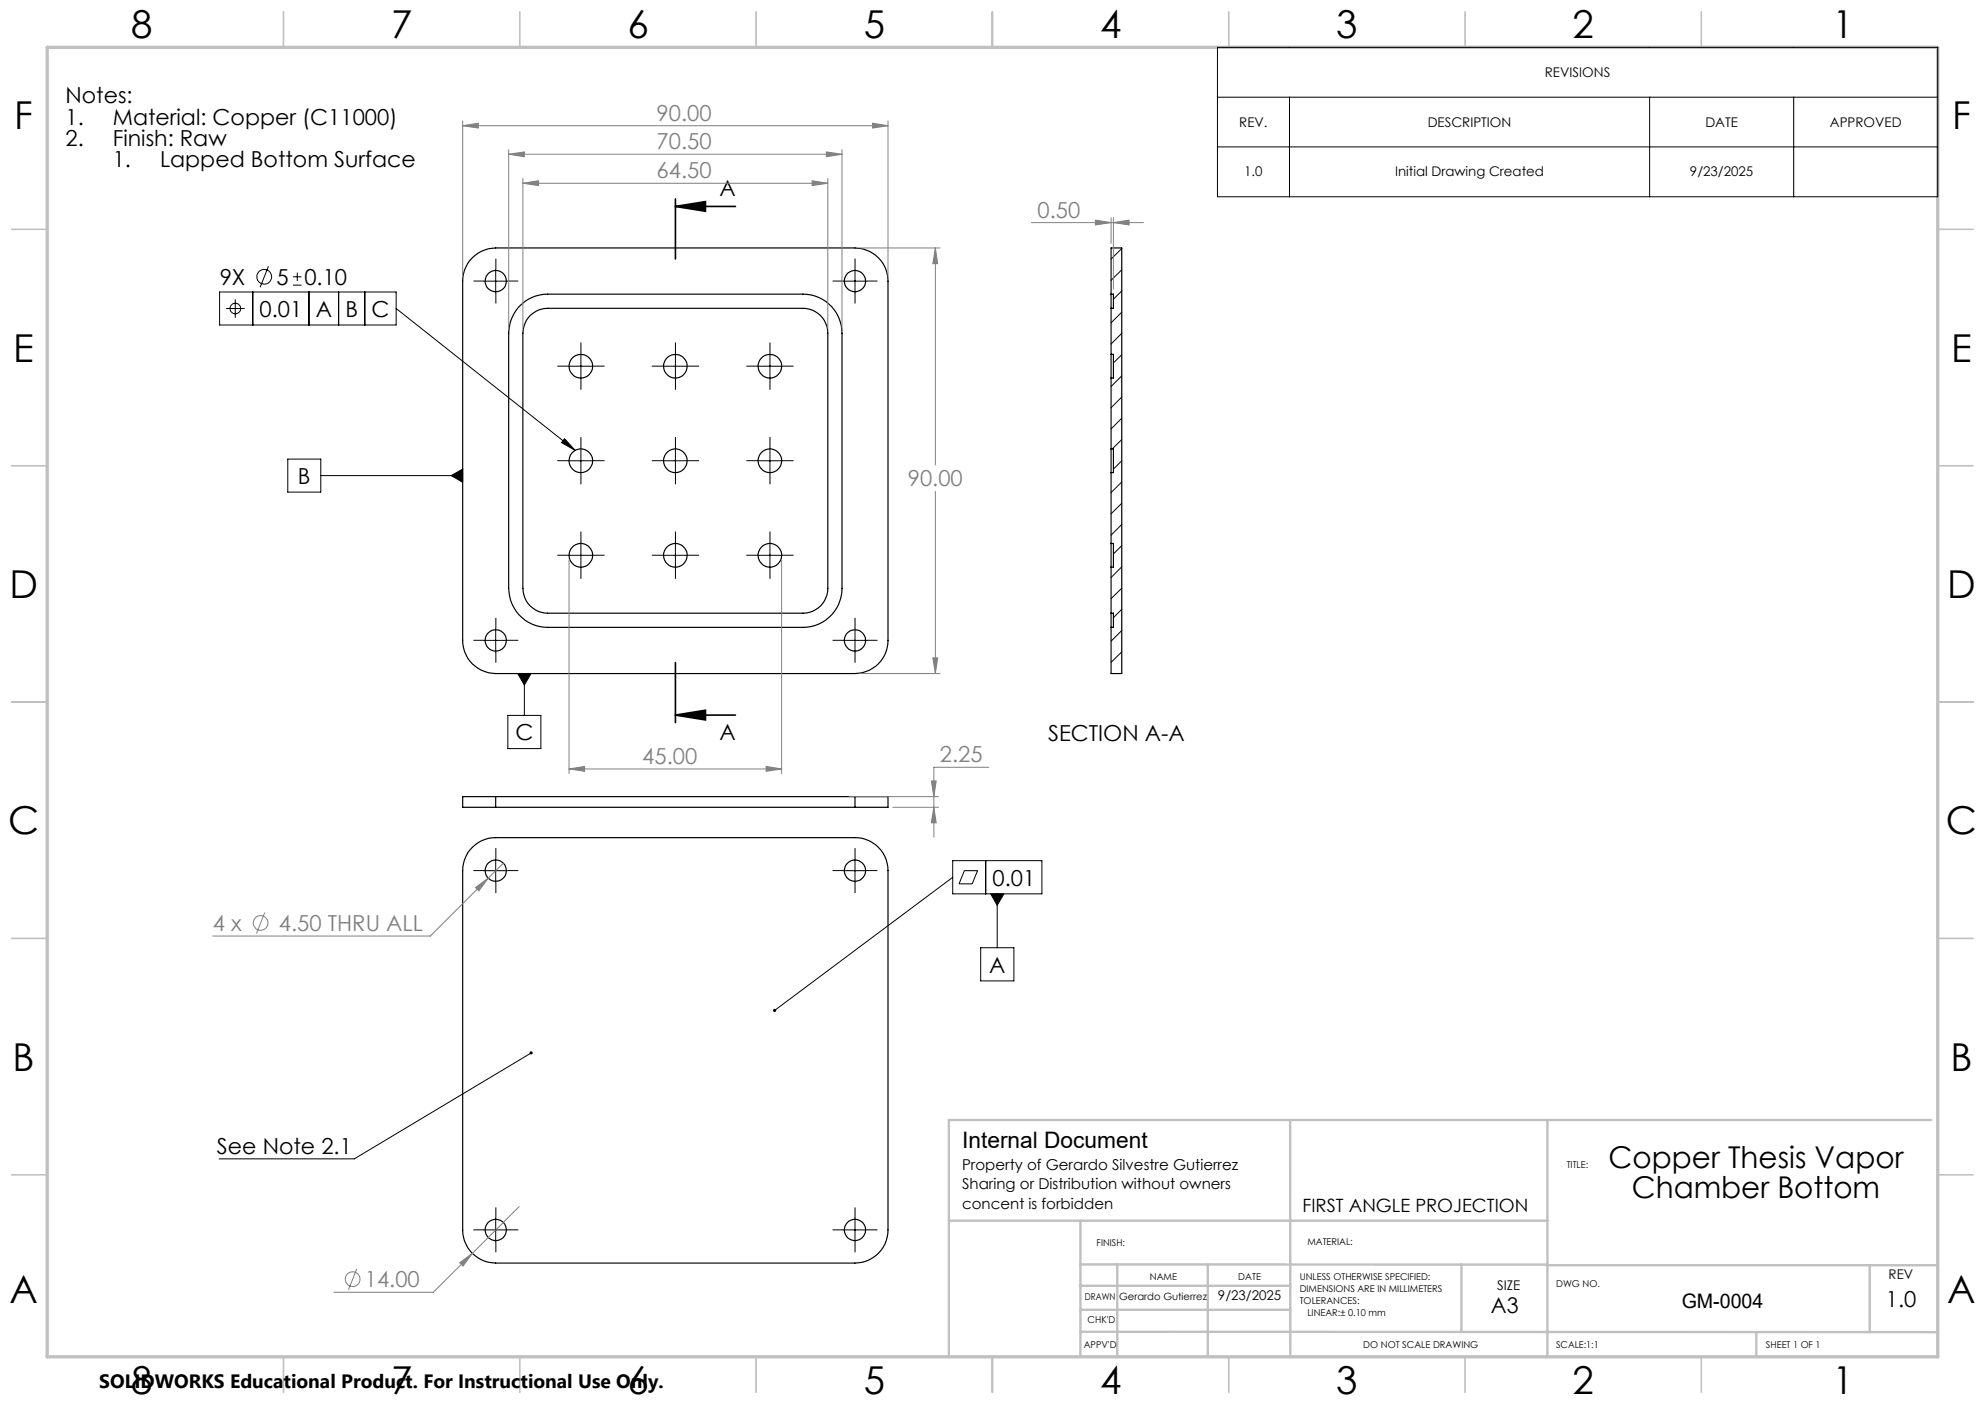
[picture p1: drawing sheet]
<svg xmlns="http://www.w3.org/2000/svg" width="420mm" height="297mm" viewBox="0 0 420 297" stroke-linecap="round" stroke-linejoin="round" font-family="sans-serif">
<g fill="none" stroke="#c0c0c0" stroke-width=".35">
<path d="M60 2.5v7.5M110 2.5v7.5M160 2.5v7.5M210 2.5v7.5M260 2.5v7.5M310 2.5v7.5M360 2.5v7.5M2.5 48.5h7.5M410 48.5h7.5M2.5 98.5h7.5M410 98.5h7.5M2.5 148.5h7.5"/>
<path d="M410 148.5h7.5M2.5 198.5h7.5M410 198.5h7.5M2.5 248.5h7.5M410 248.5h7.5M60 287v7.5M110 287v7.5M160 287v7.5M210 287v7.5M260 287v7.5M310 287v7.5M360 287v7.5"/>
</g>
<g fill="none" stroke="#c0c0c0" stroke-width=".5">
<path d="M273 236.9v49.8M327.4 236.9v49.8M408.6 236.9h-207.8v49.8M200.8 258.2h126.6M228.6 258.2v28.5M228.6 277.1h44.4M228.6 272h44.4M228.6 267.5h98.8M236.4 267.5v19.2M255.6 267.5v19.2M309.2 267.5v14.3M327.4 267.6h82.6"/>
<path d="M395.6 267.6v14.2M228.6 281.7l181.4 .1M371.6 281.8v4.9"/>
</g>
<path d="M10 10h400v277h-400z" fill="none" stroke="#c0c0c0" stroke-width=".7"/>
<g fill="none" stroke="#000" stroke-width=".25">
<path d="M99.9 54.5a6.9 6.9 0 0 1 5-2h76a7 7 0 0 1 7 7v76a7 7 0 0 1-7 7h-76a7 7 0 0 1-7-7v-76a6.9 6.9 0 0 1 2-5zM109.7 64.9a8.3 8.3 0 0 1 6.2-2.7h54a8.3 8.3 0 0 1 8.3 8.3v54a8.2 8.2 0 0 1-8.3 8.2h-54a8.3 8.3 0 0 1-8.3-8.2v-54a8.5 8.5 0 0 1 2.1-5.6zM112.2 66.7a5.2 5.2 0 0 1 3.7-1.5h54a5.2 5.2 0 0 1 5.3 5.3v54a5.2 5.2 0 0 1-5.3 5.2h-54a5.2 5.2 0 0 1-5.3-5.2l.1-54.7a5.5 5.5 0 0 1 1.5-3.1zM235.1 75v5M235.1 62.2v3M235.1 62.2v-9.7h2.2v90h-2.2v-9.8M235.1 62.2h.5v3h-.5M235.1 65.2v9.8M235.1 80v15M235.1 75h.5v5h-.5M235.1 95v5M235.1 95h.5v5h-.5"/>
<path d="M235.1 100v15M235.1 115v5M235.1 115h.5v5h-.5M235.1 120v9.7M235.1 129.7v3M235.1 129.7h.5v3h-.5M99.9 179.2a6.7 6.7 0 0 1 5-2h76a7 7 0 0 1 7 7v76a7 7 0 0 1-7 7h-76a7 7 0 0 1-7-7v-76a6.9 6.9 0 0 1 2-5zM104.9 168.5h-7v2.3h7M104.9 168.5v2.3M104.9 170.8h76M104.9 168.5h76M180.9 168.5h7v2.3h-7"/>
<path d="M180.9 168.5v2.3"/>
<circle cx="104.9" cy="59.5" r="2.25"/>
<circle cx="180.9" cy="59.5" r="2.25"/>
<circle cx="122.9" cy="77.5" r="2.5"/>
<circle cx="142.9" cy="77.5" r="2.5"/>
<circle cx="162.9" cy="77.5" r="2.5"/>
<circle cx="122.9" cy="97.5" r="2.5"/>
<circle cx="142.9" cy="97.5" r="2.5"/>
<circle cx="162.9" cy="97.5" r="2.5"/>
<circle cx="122.9" cy="117.5" r="2.5"/>
<circle cx="142.9" cy="117.5" r="2.5"/>
<circle cx="162.9" cy="117.5" r="2.5"/>
<circle cx="104.9" cy="135.5" r="2.25"/>
<circle cx="180.9" cy="135.5" r="2.25"/>
<circle cx="104.9" cy="184.2" r="2.25"/>
<circle cx="180.9" cy="184.2" r="2.25"/>
<circle cx="104.9" cy="260.2" r="2.25"/>
<circle cx="180.9" cy="260.2" r="2.25"/>
</g>
<g fill="none" stroke="#000" stroke-width=".21">
<path d="M257.6 10h152.4v31.6h-152.4zM257.6 20.6h152.4M257.6 31.1h152.4M272.8 20.6v21M349 20.6v21M379.5 20.6v21M56.8 56.3l-1.8 4.5M62 58.6h1.8M62.9 57.7v1.7M102.4 59.5h5M104.9 57v5M178.4 59.5h5"/>
<path d="M180.9 57v5M237.3 52.6l-2.2 2.2M237.3 57.1l-2.2 2.2M46.5 61.8h37.3v7h-37.3zM47.8 65.3h4M49.8 63.3v3.9M53.5 61.8v7M62 60.3h1.8M65.4 61.8v7M71.6 61.8v7M77.2 61.8v7M83.8 65.3l37.9 30"/>
<path d="M120.4 77.5h5M122.9 75v5M140.4 77.5h5M142.9 75v5M160.4 77.5h5M162.9 75v5M237.3 61.6l-1.7 1.7M237.3 66l-2.2 2.3M237.3 70.5l-2.2 2.3M237.3 75l-1.7 1.8M237.3 79.5l-2.2 2.3M60.9 97.1h7v7h-7z"/>
<path d="M119.5 92.8l2.2 2.5-2.9-1.7zM120.4 97.5h5M122.9 95v5M140.4 97.5h5M142.9 95v5M160.4 97.5h5M162.9 95v5M237.3 84l-2.2 2.3M237.3 88.5l-2.2 2.2M237.3 93l-2 2M237.3 97.5l-1.7 1.7M67.9 100.6h30"/>
<path d="M95.5 100.6l2.4-1.4v2.8zM120.4 117.5h5M122.9 115v5M140.4 117.5h5M142.9 115v5M160.4 117.5h5M162.9 115v5M237.3 101.9l-2.2 2.3M237.3 106.5l-2.2 2.2M237.3 110.9l-2.2 2.3M237.3 115.4l-1.7 1.8M237.3 119.9l-2.2 2.3"/>
<path d="M102.4 135.5h5M104.9 133v5M178.4 135.5h5M180.9 133v5M237.3 124.4l-2.2 2.2M237.3 128.9l-1.7 1.8M237.3 133.4l-2.2 2.2M237.3 137.9l-2.2 2.2M107.5 151.3h6.9v7.1h-6.9zM109.5 142.5h2.9l-1.5 2.4zM110.9 142.5v8.8M237.3 142.4l-.1 .1"/>
<path d="M102.4 184.2h5M104.9 181.7v5M178.4 184.2h5M180.9 181.7v5M201.6 182.1h18.9v7h-18.9zM201.6 185.6l-37.7 28.1M204 184.2h2.8l-1.1 2.8h-2.8zM208.6 182.1v7M209.6 189.1h2.8l-1.4 2.4zM211 189.1v11.4M207.5 200.5h7v7h-7zM112.4 222.7l-37.4 22.4h-28.6"/>
<path d="M104.9 257.7v5M180.9 257.7v5M102.4 260.2h5M178.4 260.2h5"/>
<circle cx="55.9" cy="58.5" r="1.55"/>
<circle cx="49.8" cy="65.3" r="1.12"/>
</g>
<g fill="none" stroke="#808080" stroke-width=".21">
<path d="M97.9 26.6l3.3-.5v1zM97.9 25.6v32.9M97.9 26.6h90M107.6 32.6l3.3-.5v1.1zM107.6 31.6v37.9M107.6 32.6h70.6M110.6 38.8l3.3-.6v1.1zM110.6 37.7v31.8M110.6 38.8h64.6M171.8 38.2l3.4 .6-3.4 .5zM174.8 32.1l3.4 .5-3.4 .6zM175.2 37.7v31.8"/>
<path d="M178.2 31.6v37.9M184.6 26.1l3.3 .5-3.3 .5zM187.9 25.6v32.9M181.9 52.5h17M197.9 52.5l.5 3.3h-1zM197.9 52.5v45.9M218.2 47.1h23.7M231.8 46.6l3.3 .5-3.3 .5zM235.1 46.1v5.4M235.6 47.1l3.3-.5v1zM235.6 46.1v15.1M120.4 118.5v45.2"/>
<path d="M165.4 118.5v45.2M197.9 103.9v38.6M197.4 139.2h1l-.5 3.3zM181.9 142.5h17M120.4 162.7l3.3-.6v1.1zM120.4 162.7h45M162.1 162.1l3.3 .6-3.3 .5zM179.6 168.5h19M188.9 170.8h9.7M197.1 165.2h1l-.5 3.3zM197.6 170.8l.5 3.3h-1zM209.2 162.3h-11.6v14.8"/>
<path d="M56 193l-1.7 4.5M100.6 187.7l2.7-1.9-2 2.7zM103.3 185.8l-12.2 12.2h-46.1M106.5 182.6l-3.2 3.2M109.9 255.2l-10 9.9M75.5 268.4l-1.8 4.4M97.3 267.1l2.6-2-1.9 2.7zM99.9 265.1l-8.2 8.3h-21.1"/>
<circle cx="55.1" cy="195.3" r="1.55"/>
<circle cx="74.6" cy="270.6" r="1.55"/>
</g>
<path d="M142.9 43.7l6.4-1.1v2.1zM142.9 43.7h12.7M142.9 42.1v12.7M142.9 151.3l6.4-1.1v2.1zM142.9 140.2v12.7M142.9 151.3h12.7" fill="none" stroke="#000" stroke-width=".35"/>
<g fill="none" stroke="#000" stroke-width=".21" stroke-dasharray="15.2 1.3 1.3 1.3" stroke-linecap="butt">
<path d="M102.4 59.5h-2.2M104.9 57v-2.3M107.4 59.5h2.3M178.4 59.5h-2.2M180.9 57v-2.3M183.4 59.5h2.3M104.9 62v2.2M120.4 77.5h-2.5M122.9 75v-2.5M122.9 80v2.5M125.4 77.5h2.5M140.4 77.5h-2.5"/>
<path d="M142.9 75v-2.5M142.9 80v2.5M145.4 77.5h2.5M160.4 77.5h-2.5M162.9 75v-2.5M162.9 80v2.5M165.4 77.5h2.5M180.9 62v2.2M120.4 97.5h-2.5M122.9 95v-2.5M122.9 100v2.5M125.4 97.5h2.5"/>
<path d="M140.4 97.5h-2.5M142.9 95v-2.5M142.9 100v2.5M145.4 97.5h2.5M160.4 97.5h-2.5M162.9 95v-2.5M162.9 100v2.5M165.4 97.5h2.5M120.4 117.5h-2.5M122.9 115v-2.5M122.9 120v2.5M125.4 117.5h2.5"/>
<path d="M140.4 117.5h-2.5M142.9 115v-2.5M142.9 120v2.5M145.4 117.5h2.5M160.4 117.5h-2.5M162.9 115v-2.5M162.9 120v2.5M165.4 117.5h2.5M102.4 135.5h-2.2M104.9 133v-2.3M104.9 138v2.2M107.4 135.5h2.3"/>
<path d="M178.4 135.5h-2.2M180.9 133v-2.3M180.9 138v2.2M183.4 135.5h2.3M102.4 184.2h-2.2M104.9 181.7v-2.3M104.9 186.7v2.2M107.4 184.2h2.3M178.4 184.2h-2.2M180.9 181.7v-2.3M180.9 186.7v2.2M183.4 184.2h2.3"/>
<path d="M104.9 257.7v-2.3M180.9 257.7v-2.3M102.4 260.2h-2.2M104.9 262.7v2.2M107.4 260.2h2.3M178.4 260.2h-2.2M180.9 262.7v2.2M183.4 260.2h2.3"/>
</g>
<g fill="#000">
<path d="M142.9 43.7l6.4-1.1v2.1zM142.9 151.3l6.4-1.1v2.1z"/>
<path d="M119.5 92.8l2.2 2.5-2.9-1.7zM95.5 100.6l2.4 1.4v-2.8zM109.5 142.5l1.4 2.4 1.5-2.4zM112.1 222.5a.34 .34 0 0 0 0 .4 .34 .34 0 0 0 .4 .1 .34 .34 0 0 0 .2-.4l-.3 .1 .3-.1-.2-.2zM163.6 213.5v.5l.3-.3-.3 .3a.35 .35 0 0 0 .5 0 .35 .35 0 0 0 0-.5 .35 .35 0 0 0-.5 0zM209.6 189.1l1.4 2.4 1.4-2.4z"/>
</g>
<g fill="#808080">
<path d="M184.6 26.1l3.3 .5-3.3 .5zM97.9 26.6l3.3-.5v1z"/>
<path d="M197.9 52.5l.5 3.3h-1zM197.4 139.2h1l-.5 3.3zM107.6 32.6l3.3-.5v1.1zM174.8 32.1l3.4 .5-3.4 .6zM120.4 162.7l3.3-.6v1.1zM162.1 162.1l3.3 .6-3.3 .5zM197.1 165.2h1l-.5 3.3zM197.6 170.8l.5 3.3h-1zM97.3 267.1l.7 .7 1.9-2.7zM100.6 187.7l.7 .8 2-2.7zM231.8 46.6l3.3 .5-3.3 .5zM235.6 47.1l3.3-.5v1z"/>
<path d="M171.8 38.2l3.4 .6-3.4 .5zM110.6 38.8l3.3-.6v1.1z"/>
</g>
<g font-size="8.1">
<text x="27.7" y="8">8</text>
<text x="82.7" y="8">7</text>
<text x="132.7" y="8">6</text>
<text x="182.7" y="8">5</text>
<text x="232.7" y="8">4</text>
<text x="282.7" y="8">3</text>
<text x="332.7" y="8">2</text>
<text x="387.7" y="8">1</text>
<text x="3" y="27.2">F</text>
<text x="413" y="27.2">F</text>
<text x="2.8" y="76.5">E</text>
<text x="412.8" y="76.5">E</text>
<text x="2" y="126.5">D</text>
<text x="412" y="126.5">D</text>
<text x="1.7" y="176.5">C</text>
<text x="411.7" y="176.5">C</text>
<text x="2.7" y="226.5">B</text>
<text x="412.7" y="226.5">B</text>
<text x="2" y="275.7">A</text>
<text x="412" y="275.7">A</text>
<text x="27.7" y="295">8</text>
<text x="82.7" y="295">7</text>
<text x="132.7" y="295">6</text>
<text x="182.7" y="295">5</text>
<text x="232.7" y="295">4</text>
<text x="282.7" y="295">3</text>
<text x="332.7" y="295">2</text>
<text x="387.7" y="295">1</text>
</g>
<g font-size="6.3">
<text x="340.4" y="247.1">Copper Thesis Vapor</text>
<text x="345.3" y="253.5">Chamber Bottom</text>
</g>
<text font-size="4.8" x="203.6" y="242.9">Internal Document</text>
<g font-size="4.7">
<text x="13.9" y="21.8">Notes:</text>
<text x="13.9" y="26.4">1.</text>
<text x="23.9" y="26.4">Material: Copper (C11000)</text>
<text x="13.9" y="30.9">2.</text>
<text x="23.9" y="30.9">Finish: Raw</text>
<text x="23.9" y="35.4">1.</text>
<text x="33.9" y="35.4">Lapped Bottom Surface</text>
<text x="152.3" y="41.5">A</text>
<text x="46.5" y="60.2">9X</text>
<text x="58.5" y="60.2">5</text>
<text x="64.4" y="60.2">0.10</text>
<text x="54.9" y="67">0.01</text>
<text x="66.8" y="67">A</text>
<text x="73.1" y="67">B</text>
<text x="78.6" y="67">C</text>
<text x="63.1" y="102.4">B</text>
<text x="109.1" y="156.6">C</text>
<text x="152.3" y="156.6">A</text>
<text x="221.8" y="156.7">SECTION A-A</text>
<text x="210" y="187.3">0.01</text>
<text x="209.3" y="205.7">A</text>
<text x="45.9" y="244.1">See Note 2.1</text>
<text x="399" y="276.5">1.0</text>
</g>
<g font-size="4.7" fill="#808080">
<text x="138.9" y="25.6">90.00</text>
<text x="138.9" y="31.6">70.50</text>
<text x="138.9" y="37.7">64.50</text>
<text x="219.5" y="46.1">0.50</text>
<text x="192.1" y="102.9">90.00</text>
<text x="135.9" y="161.6">45.00</text>
<text x="198.9" y="161.3">2.25</text>
<text x="45" y="196.9">4 x</text>
<text x="59" y="196.9">4.50 THRU ALL</text>
<text x="77.2" y="272.3">14.00</text>
</g>
<text font-size="4.6" x="315.5" y="277.8">A3</text>
<text font-size="4.2" x="355.8" y="276.7">GM-0004</text>
<text font-size="4.1" x="21" y="293.7">SOLIDWORKS Educational Product. For Instructional Use Only.</text>
<text font-size="3.9" x="275.6" y="256.4">FIRST ANGLE PROJECTION</text>
<g font-size="3.2">
<text x="203.6" y="247.4">Property of Gerardo Silvestre Gutierrez</text>
<text x="203.6" y="251.6">Sharing or Distribution without owners</text>
<text x="203.6" y="255.8">concent is forbidden</text>
</g>
<g font-size="2.8">
<text x="326.9" y="16.3">REVISIONS</text>
<text x="262.2" y="26.9">REV.</text>
<text x="302.1" y="26.9">DESCRIPTION</text>
<text x="360.8" y="26.9">DATE</text>
<text x="387.2" y="26.9">APPROVED</text>
<text x="263.3" y="37.1">1.0</text>
<text x="295.2" y="37.1">Initial Drawing Created</text>
<text x="357.6" y="37.1">9/23/2025</text>
<text x="257.7" y="275">9/23/2025</text>
<text x="316.8" y="273">SIZE</text>
<text x="399.6" y="270.5">REV</text>
</g>
<text font-size="2.1" x="236.8" y="275">Gerardo Gutierrez</text>
<g font-size="2">
<text x="331.5" y="247.1">TITLE:</text>
<text x="232" y="263.5">FINISH:</text>
<text x="276.6" y="263.5">MATERIAL:</text>
<text x="229.5" y="275">DRAWN</text>
<text x="243.3" y="270.8">NAME</text>
<text x="262" y="270.8">DATE</text>
<text x="275" y="270.9">UNLESS OTHERWISE SPECIFIED:</text>
<text x="275" y="273.4">DIMENSIONS ARE IN MILLIMETERS</text>
<text x="275" y="275.9">TOLERANCES:</text>
<text x="329.3" y="272.2">DWG NO.</text>
<text x="230.1" y="280">CHK'D</text>
<text x="276.6" y="278.4">LINEAR:± 0.10 mm</text>
<text x="229.3" y="285.2">APPV'D</text>
<text x="288.5" y="285.2">DO NOT SCALE DRAWING</text>
<text x="329.3" y="285.2">SCALE:1:1</text>
<text x="373.7" y="285.2">SHEET 1 OF 1</text>
</g>
</svg>
